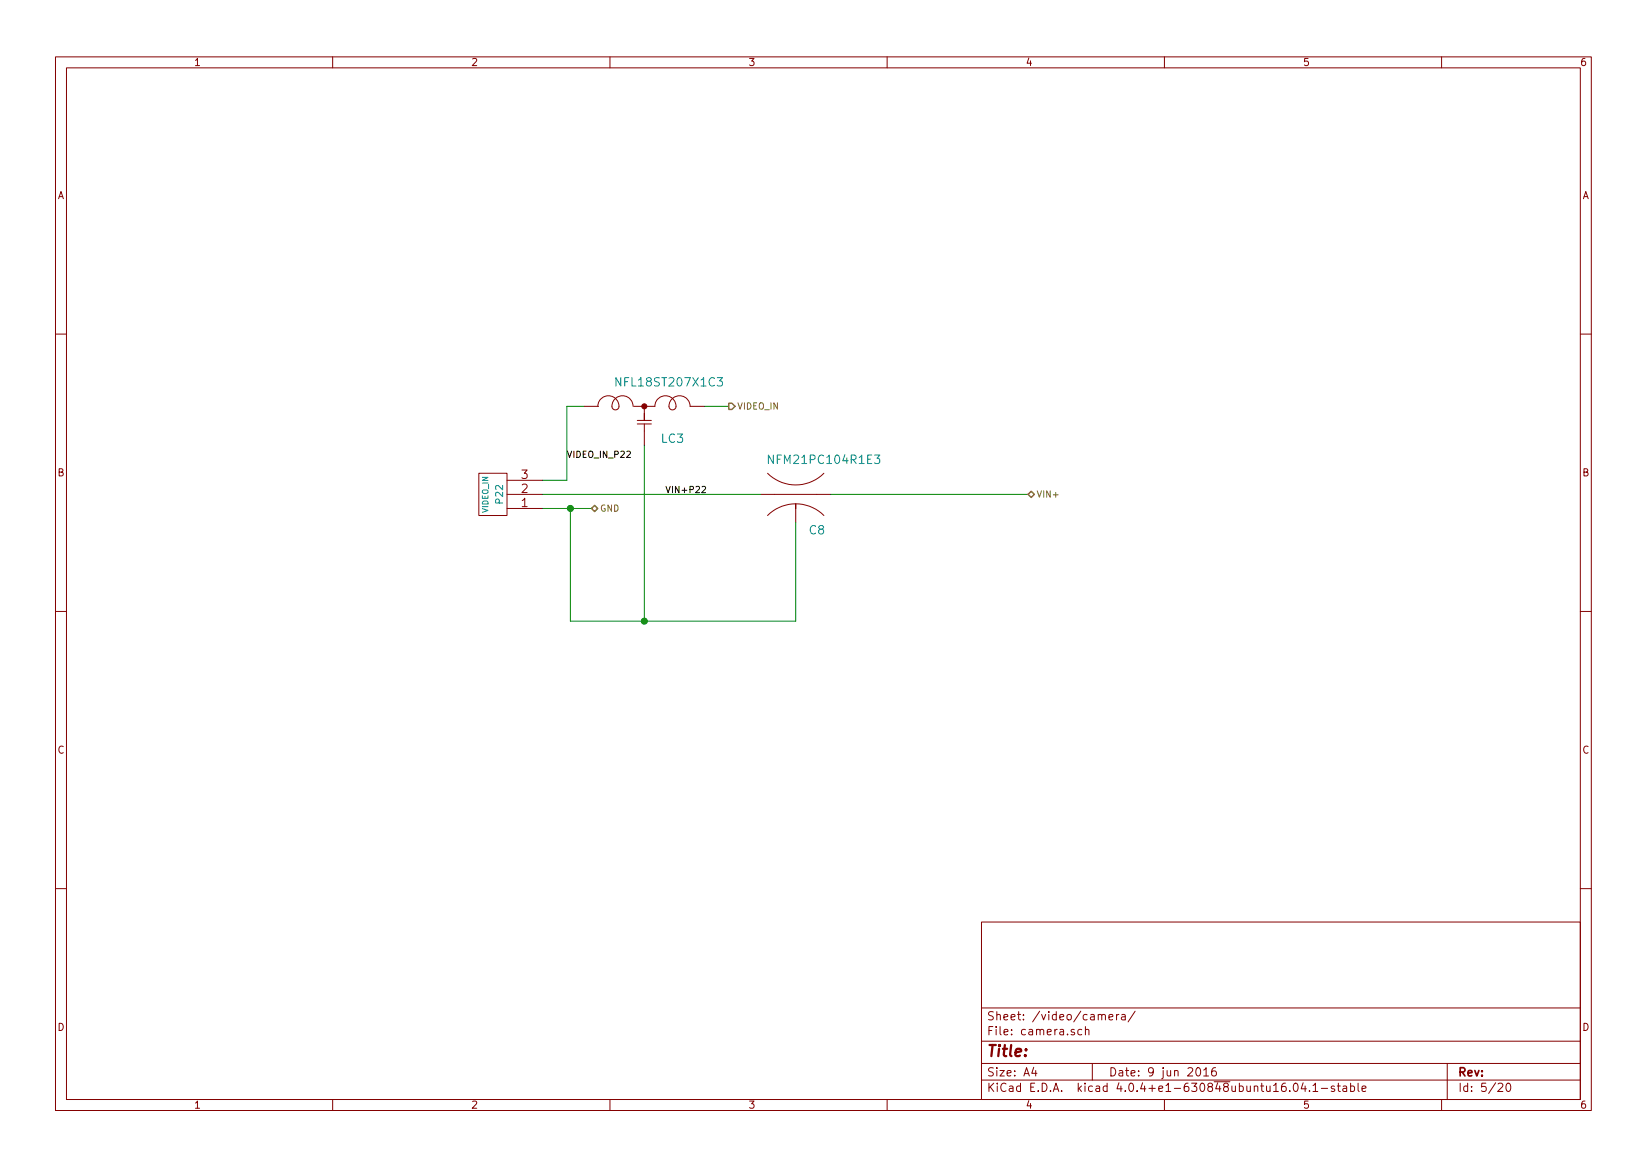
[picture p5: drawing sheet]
<svg xmlns="http://www.w3.org/2000/svg" width="297mm" height="210mm" viewBox="0 0 297 210" stroke-linecap="round" stroke-linejoin="round" font-family="sans-serif">
<g fill="none" stroke="#840000" stroke-width=".18">
<path d="M10 10.3h277v189.9h-277zM12 12.2h273v186.1h-273zM60 10.3v1.9M110 10.3v1.9M160 10.3v1.9M210 10.3v1.9M260 10.3v1.9M10 60.2h2M105.4 73.3h2.5M107.8 73.3a1.87 1.87 0 0 1 2.1-1.9 1.87 1.87 0 0 1 1.6 2.2 .64 .64 0 0 1-.7 .3 .64 .64 0 0 1-.4-.6 1.9 1.9 0 0 1 1.9-1.9 1.9 1.9 0 0 1 1.9 1.9M114.3 73.3h3.8a1.87 1.87 0 0 1 2.1-1.9 1.87 1.87 0 0 1 1.6 2.2 .64 .64 0 0 1-.7 .3 .64 .64 0 0 1-.5-.6 1.9 1.9 0 0 1 2-1.9 1.9 1.9 0 0 1 1.9 1.9h2.5M114.9 76.4h2.6"/>
<path d="M114.9 75.8h2.6M116.2 73.3v2.5v-1.3M116.2 76.4v3.9M285 60.2h2M86.4 85.3h5v7.7h-5zM91.4 89.1h6.4M91.4 91.7h6.4M91.4 86.6h6.4M137.2 89.1h12.7M138.4 93a7.2 7.2 0 0 1 10.2 0M138.4 85.3a7.2 7.2 0 0 0 10.2 0M143.5 91.7v-.8v.8"/>
<path d="M143.5 91.7v2.5M10 110.3h2M285 110.3h2M10 160.2h2M177 166.3h108v32h-108zM285 160.2h2M60 198.3v1.9M110 198.3v1.9M160 198.3v1.9M177 194.8h108M177 191.8h108M177 187.8h108"/>
<path d="M177 181.8h108M186.4 192.5l-.3 1h.9M186.8 193v1M195.1 185.7l-.4-.1-.3 .3 .1 .6 .2 .1 .4-.1M195.8 185.7l.2-.1 .3 .1 .1 .9M195.8 185.1v1.5M197 191.8v3M198.7 183.1a.36 .36 0 0 1 .3-.2 .36 .36 0 0 1 .4 .2v.8M200 183.4l.7-.1v-.3l-.5-.1-.2 .2 .1 .7h.6M201.4 182.9v1M201.8 182.9l-.4 .3M202.3 183h.6v.9"/>
<path d="M202.9 183.3l-.4 .1-.3 .2 .3 .3 .4-.1M204.7 182.3l-1.2 2M210 198.3v1.9M215.9 192.6l.1-.1a.81 .81 0 0 1 .6 .6 .81 .81 0 0 1-.3 .8l-.1 .1a.8 .8 0 0 1-.6-.6 .8 .8 0 0 1 .3-.8zM217.1 193l.4-.5v1.5M217.1 194h.9M219.2 192.5a.59 .59 0 0 0-.7 .7l.1 .7 .2 .1 .5-.1 .1-.5-.2-.2-.4-.1-.3 .3M233.4 195.5l.2-.2a.81 .81 0 0 1 .6 .6 .81 .81 0 0 1-.3 .8l-.1 .1a.79 .79 0 0 1-.4-1.3zM235 195.2l-.3 1.1h.9M235.4 195.8v1M236.2 196.7v.1M236.8 195.8l.4-.5v1.5"/>
<path d="M236.8 196.8h.9M238.3 196.3h1.1M240.7 195.9a.37 .37 0 0 0-.6 .1l.1 .3 .5 .1v.1l-.2 .3-.4-.1M241.2 195.8h.5M241.4 195.3v1.3l.3 .2M242.2 195.9h.6l.1 .9M242.9 196.2l-.5 .1-.2 .2 .2 .3 .5-.1M243.6 195.9l.4-.1 .3 .3-.1 .6h-.6M243.6 195.3v1.5M244.9 195.3v1.3l.2 .2M245.6 196.3l.8-.1-.1-.3-.4-.1-.3 .2 .1 .7h.6M260 198.3v1.9"/>
<path d="M261 191.8v6.5M270.2 195.5l.6-.2 .2 .5-.9 1h.9M271.8 195.5l.2-.2a.81 .81 0 0 1 .5 .6 .81 .81 0 0 1-.2 .8l-.2 .1a.79 .79 0 0 1-.3-1.3z"/>
</g>
<path d="M126.6 87.8l.5-.1 .2 .3-.8 .8h.8" fill="none" stroke="#000" stroke-width=".18"/>
<path d="M129.4 68.1h.9l-.5 .6 .3 .1 .2 .2-.1 .5-.2 .1h-.4l-.2-.1M139.5 82.1v1.5l-.9-1.5v1.5M157.7 82.1h1l-.5 .5 .3 .1 .2 .2-.1 .5-.2 .2h-.5l-.2-.2" fill="none" stroke="#008484" stroke-width=".18"/>
<g fill="#008400" stroke="#008400" stroke-width=".25">
<circle cx="116.2" cy="112" r=".51"/>
<circle cx="102.9" cy="91.7" r=".51"/>
</g>
<path d="M105.4 73.3h-3.2v13.3h-4.4M127 73.3h4.4M97.8 89.1h39.4M97.8 91.7h8.9M102.9 91.7v20.3h40.6v-17.8M116.2 80.3v31.7M149.9 89.1h35.5" fill="none" stroke="#008400" stroke-width=".18"/>
<circle cx="116.2" cy="73.3" r=".46" fill="#840000" stroke="#840000" stroke-width=".18"/>
<path d="M131.4 72.7h.6l.6 .6-.6 .5h-.6zM106.7 91.7l.5-.6 .6 .6-.6 .5zM185.4 89.1l.6-.5 .5 .5-.5 .6z" fill="none" stroke="#848400" stroke-width=".25"/>
<text font-size="2.8" fill="#840000" x="178" y="190.5">Title:</text>
<g font-size="2.1" fill="#008484">
<text x="111.6" y="69.7">NFL18ST207X1C3</text>
<text x="119.3" y="79.9">LC3</text>
<text x="139.2" y="83.7">NFM21PC104R1E3</text>
<text x="146" y="96.4">C8</text>
</g>
<g font-size="2.1" fill="#840000">
<text x="94" y="88.9">2</text>
<text x="94" y="86.4">3</text>
<text x="94" y="91.4">1</text>
<text x="178" y="184">Sheet: /video/camera/</text>
<text x="178" y="186.7">File: camera.sch</text>
<text x="178" y="196.9">KiCad E.D.A. kicad 4.0.4+e1-630848ubuntu16.04.1-stable</text>
<text x="178" y="194.1">Size: A4</text>
<text x="200" y="194.1">Date: 9 jun 2016</text>
<text x="263" y="194.1">Rev:</text>
<text x="263" y="196.9">Id: 5/20</text>
</g>
<g font-size="1.8" fill="#840000">
<text x="35" y="11.9">1</text>
<text x="85" y="11.9">2</text>
<text x="135" y="11.9">3</text>
<text x="185" y="11.9">4</text>
<text x="235" y="11.9">5</text>
<text x="285" y="11.9">6</text>
<text x="10.4" y="35.9">A</text>
<text x="285.4" y="35.9">A</text>
<text x="10.4" y="85.9">B</text>
<text x="285.4" y="85.9">B</text>
<text x="10.4" y="135.9">C</text>
<text x="285.4" y="135.9">C</text>
<text x="10.4" y="185.9">D</text>
<text x="285.4" y="185.9">D</text>
<text x="35" y="199.9">1</text>
<text x="85" y="199.9">2</text>
<text x="135" y="199.9">3</text>
<text x="185" y="199.9">4</text>
<text x="235" y="199.9">5</text>
<text x="285" y="199.9">6</text>
</g>
<text font-size="1.8" fill="#008484" x="90.7" y="90.7" transform="rotate(-90 90.7 90.7)">P22</text>
<g font-size="1.6" fill="#848400">
<text x="133" y="73.8">VIDEO_IN</text>
<text x="187" y="89.7">VIN+</text>
<text x="108.2" y="92.2">GND</text>
</g>
<g font-size="1.6">
<text x="102.2" y="82.5">VIDEO_IN_P22</text>
<text x="120" y="88.9">VIN+P22</text>
</g>
<text font-size="1.4" fill="#008484" x="88.1" y="92.5" transform="rotate(-90 88.1 92.5)">VIDEO_IN</text>
</svg>
